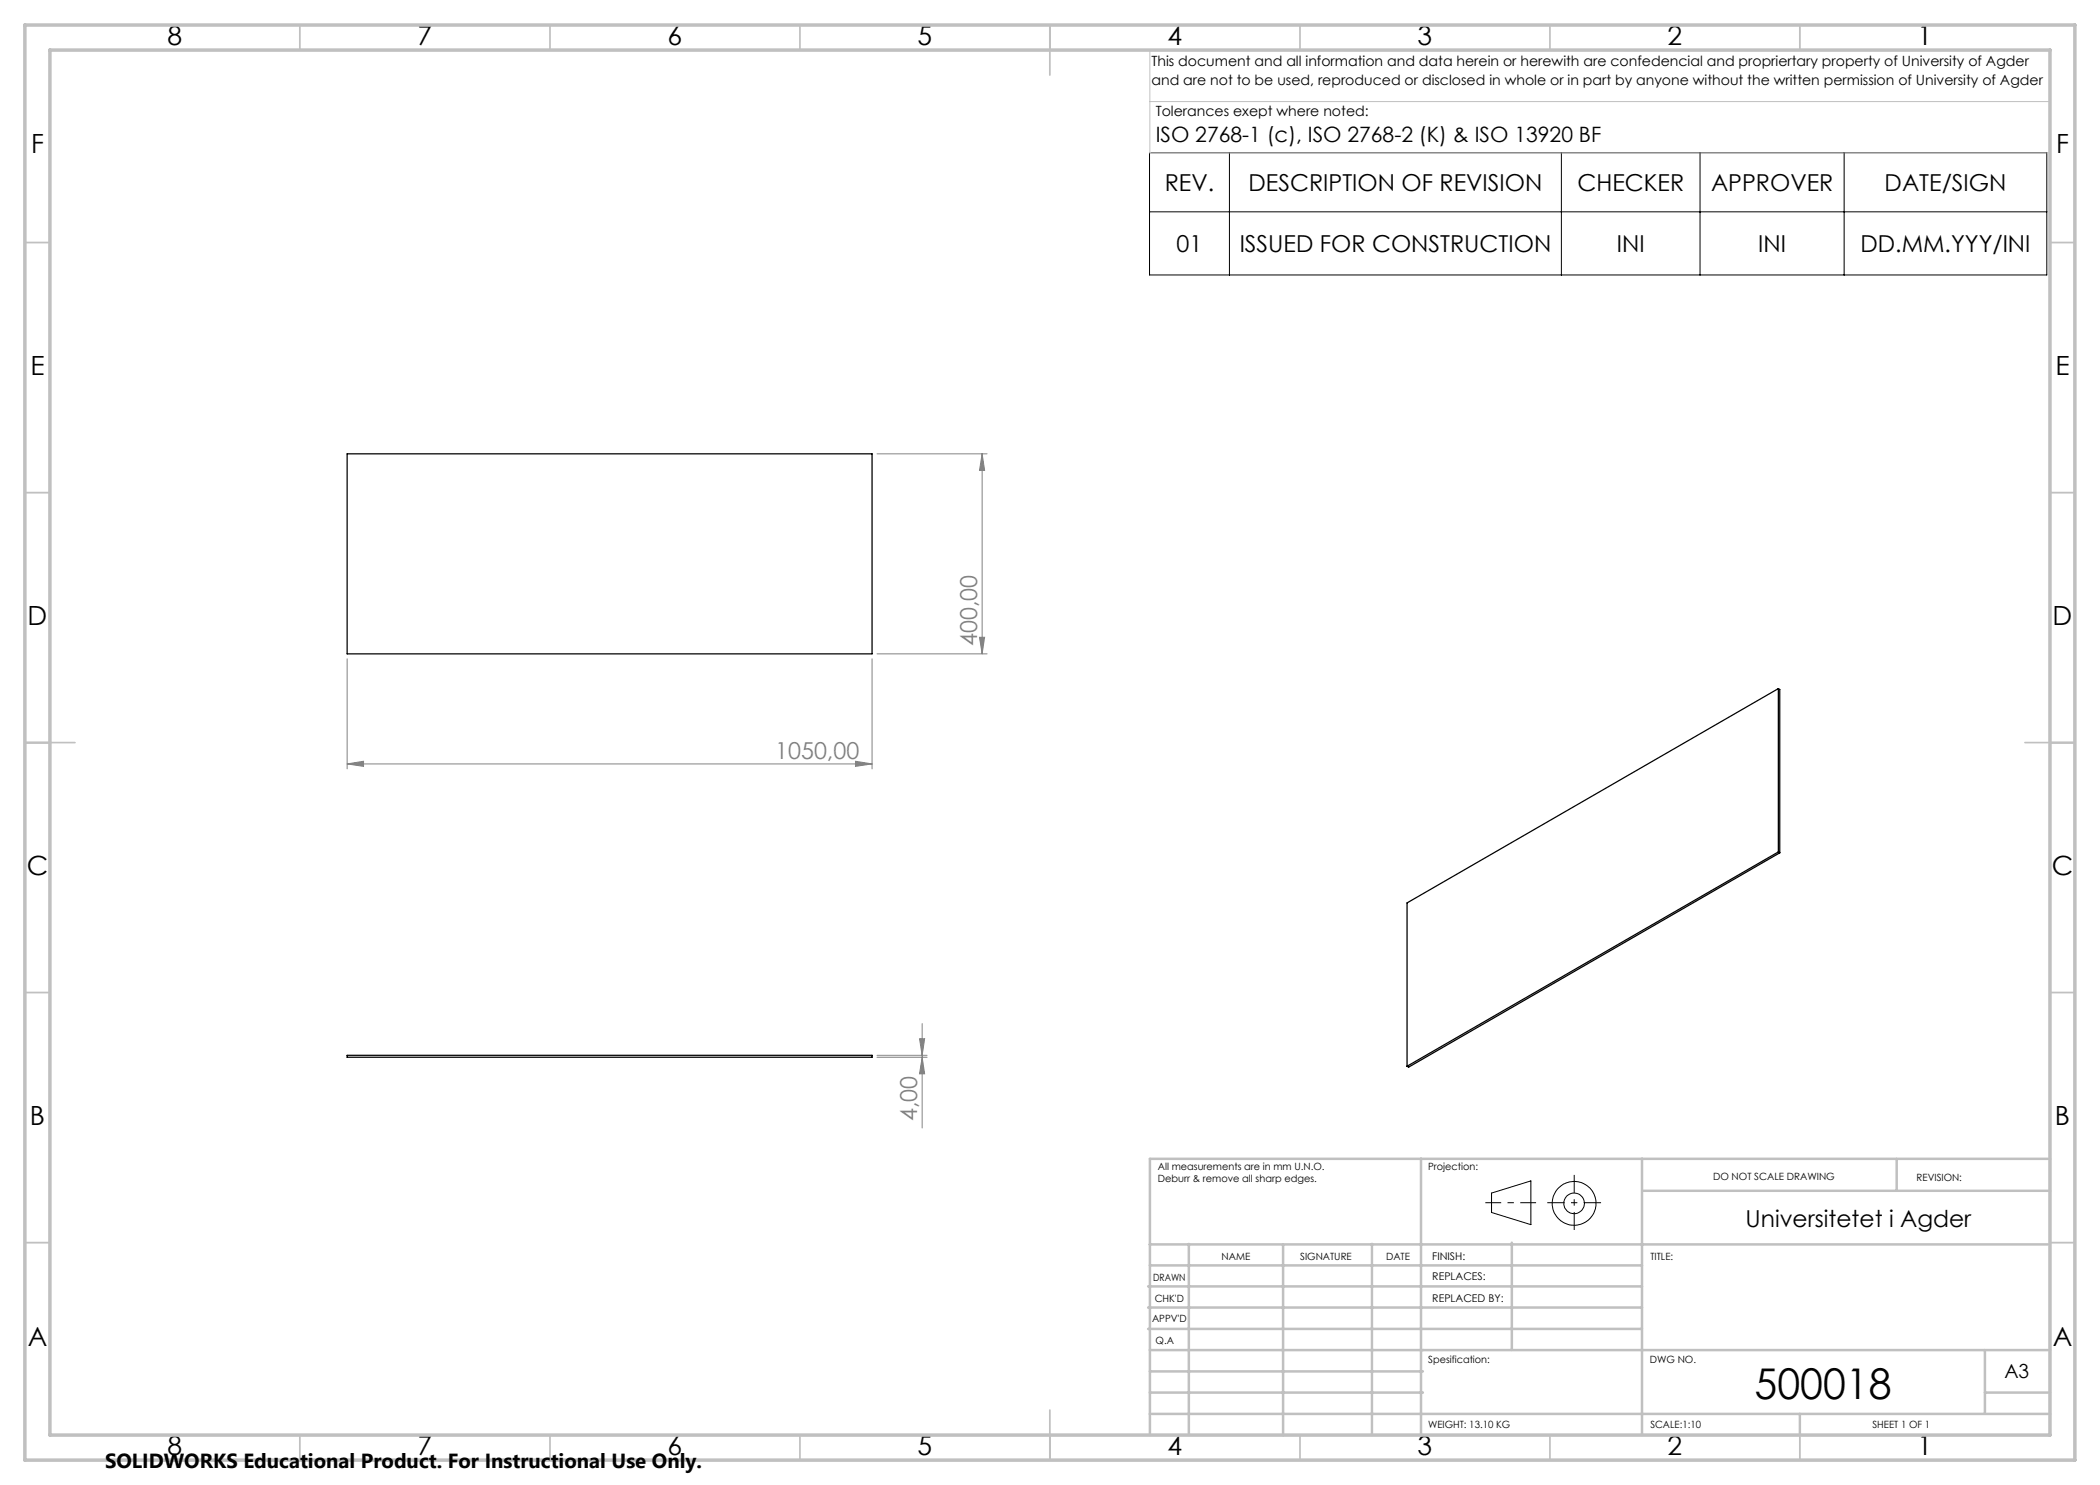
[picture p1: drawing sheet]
<svg xmlns="http://www.w3.org/2000/svg" width="420mm" height="297mm" viewBox="0 0 420 297" stroke-linecap="round" stroke-linejoin="round" font-family="sans-serif">
<path d="M69.4 90.8h105v40h-105zM355.7 137.7v32.7M355.7 137.7l.3 .2v32.7M355.7 137.7l-74.3 42.9v32.7M355.7 170.4l.3 .2M355.7 170.4l-74.3 42.9M356 170.6l-74.3 42.8-.3-.1M69.4 211.1h105v.4h-105z" fill="none" stroke="#000" stroke-width=".25"/>
<g fill="none" stroke="#808080" stroke-width=".2">
<path d="M175.4 90.8h22M196.4 90.8l.5 3.3h-1zM196.4 90.8v40M69.4 131.8v22M174.4 131.8v22M175.4 130.8h22M195.9 127.5h1l-.5 3.3zM69.4 152.8l3.3-.5v1zM69.4 152.8h105M171.1 152.3l3.3 .5-3.3 .5zM175.4 211.1h10M175.4 211.5h10"/>
<path d="M183.9 207.7h1l-.5 3.4zM184.4 211.5l.5 3.3h-1zM184.4 204.7v20.9"/>
</g>
<g fill="none" stroke="#000" stroke-width=".2">
<path d="M229.9 30.5h179.5v24.5h-179.5zM245.9 30.5v24.5M312.3 30.5v24.5M340 30.5v24.5M368.8 30.5v24.5M229.9 42.4h179.5M298.3 238.6l7.9-2.4v8.7l-7.9-2.4z"/>
<circle cx="314.8" cy="240.7" r="2.07"/>
<circle cx="314.8" cy="240.7" r="4.4"/>
</g>
<path d="M297.1 240.5h10.1" fill="none" stroke="#000" stroke-width=".2" stroke-dasharray="15.2 1.3 1.3 1.3" stroke-dashoffset="12.1" stroke-linecap="butt"/>
<path d="M314.8 235v11" fill="none" stroke="#000" stroke-width=".2" stroke-dasharray="15.2 1.3 1.3 1.3" stroke-dashoffset="11.6" stroke-linecap="butt"/>
<path d="M309.5 240.5h10.7" fill="none" stroke="#000" stroke-width=".2" stroke-dasharray="15.2 1.3 1.3 1.3" stroke-dashoffset="11.8" stroke-linecap="butt"/>
<path d="M230 10v20.6h180M230.5 10h179.5v33M230 20.3h180" fill="none" stroke="#c0c0c0" stroke-width=".2"/>
<g fill="none" stroke="#c0c0c0" stroke-width=".35">
<path d="M60 5v5M110 5v5M160 5v5M210 5v10M260 5v5M310 5v5M360 5v5M5 48.5h5M410 48.5h5M5 98.5h5M410 98.5h5M5 148.5h10"/>
<path d="M405 148.5h10M5 198.5h5M410 198.5h5M5 248.5h5M410 248.5h5M60 287v5M110 287v5M160 287v5M210 282v10M260 287v5M310 287v5M360 287v5"/>
</g>
<g fill="none" stroke="#c0c0c0" stroke-width=".5">
<path d="M284.2 231.8v55.2M328.4 231.8v55.2M328.8 238.2h81.2M379.3 231.8v6.4M410 231.8h-180v55.2M229.6 257.3h98.8M230 248.9h179.6M230 253.1h98.4M237.8 248.8v38.2M256.6 248.9v38.2M274.4 248.8v38.2M302.4 248.5v21.5"/>
<path d="M229.6 265.8h98.8M229.6 261.5h98.8M230 278.5h54.6M230 274.3h54.6M230 270h180M397 278.5h13M397 270v12.8M230 282.8h180M360 282.8v4.2"/>
</g>
<path d="M5 5h410v287h-410zM10 10h400v277h-400z" fill="none" stroke="#c0c0c0" stroke-width=".7"/>
<g fill="#808080">
<path d="M69.4 152.8l3.3-.5v1zM171.1 152.3l3.3 .5-3.3 .5z"/>
<path d="M195.9 127.5h1l-.5 3.3zM196.4 90.8l.5 3.3h-1z"/>
<path d="M183.9 207.7h1l-.5 3.4zM184.4 211.5l.5 3.3h-1z"/>
</g>
<text font-size="8.5" x="350.9" y="279.7">500018</text>
<g font-size="5.3">
<text x="33.5" y="8.9">8</text>
<text x="83.5" y="8.9">7</text>
<text x="133.5" y="8.9">6</text>
<text x="183.5" y="8.9">5</text>
<text x="233.5" y="8.9">4</text>
<text x="283.5" y="8.9">3</text>
<text x="333.5" y="8.9">2</text>
<text x="383.5" y="8.9">1</text>
<text x="6.2" y="30.7">F</text>
<text x="411.2" y="30.7">F</text>
<text x="6.1" y="74.9">E</text>
<text x="411.1" y="74.9">E</text>
<text x="5.5" y="124.9">D</text>
<text x="410.5" y="124.9">D</text>
<text x="5.3" y="174.9">C</text>
<text x="410.3" y="174.9">C</text>
<text x="6" y="224.9">B</text>
<text x="411" y="224.9">B</text>
<text x="5.5" y="269.2">A</text>
<text x="410.5" y="269.2">A</text>
<text x="33.5" y="290.9">8</text>
<text x="83.5" y="290.9">7</text>
<text x="133.5" y="290.9">6</text>
<text x="183.5" y="290.9">5</text>
<text x="233.5" y="290.9">4</text>
<text x="283.5" y="290.9">3</text>
<text x="333.5" y="290.9">2</text>
<text x="383.5" y="290.9">1</text>
</g>
<g font-size="4.7">
<text x="233" y="38.1">REV.</text>
<text x="249.7" y="38.1">DESCRIPTION OF REVISION</text>
<text x="315.5" y="38.1">CHECKER</text>
<text x="342.2" y="38.1">APPROVER</text>
<text x="376.9" y="38.1">DATE/SIGN</text>
<text x="235.3" y="50.3">01</text>
<text x="247.9" y="50.3">ISSUED FOR CONSTRUCTION</text>
<text x="323.4" y="50.3">INI</text>
<text x="351.7" y="50.3">INI</text>
<text x="372.1" y="50.3">DD.MM.YYY/INI</text>
<text x="349.1" y="245.3">Universitetet i Agder</text>
</g>
<g font-size="4.7" fill="#808080">
<text x="195.4" y="129.2" transform="rotate(-90 195.4 129.2)">400,00</text>
<text x="155" y="151.7">1050,00</text>
<text x="183.4" y="224.3" transform="rotate(-90 183.4 224.3)">4,00</text>
</g>
<text font-size="4.2" x="231.1" y="28.5">ISO 2768-1 (c), ISO 2768-2 (K) &amp; ISO 13920 BF</text>
<text font-size="4.1" x="21" y="293.7">SOLIDWORKS Educational Product. For Instructional Use Only.</text>
<text font-size="3.9" x="400.9" y="275.5">A3</text>
<g font-size="2.8">
<text x="230.3" y="13.1">This document and all information and data herein or herewith are confedencial and propriertary property of University of Agder</text>
<text x="230.3" y="16.9">and are not to be used, reproduced or disclosed in whole or in part by anyone without the written permission of University of Agder</text>
<text x="231.1" y="23.1">Tolerances exept where noted:</text>
</g>
<g font-size="2.1">
<text x="286.4" y="251.9">FINISH:</text>
<text x="286.5" y="256">REPLACES:</text>
<text x="286.5" y="260.4">REPLACED BY:</text>
</g>
<g font-size="2">
<text x="231.6" y="234">All measurements are in mm U.N.O.</text>
<text x="285.6" y="234">Projection:</text>
<text x="231.6" y="236.5">Deburr &amp; remove all sharp edges.</text>
<text x="342.6" y="236">DO NOT SCALE DRAWING</text>
<text x="383.3" y="236.2">REVISION:</text>
<text x="244.3" y="252">NAME</text>
<text x="260" y="251.9">SIGNATURE</text>
<text x="277.2" y="251.9">DATE</text>
<text x="330.1" y="251.9">TITLE:</text>
<text x="230.6" y="256.1">DRAWN</text>
<text x="230.9" y="260.3">CHK'D</text>
<text x="230.4" y="264.4">APPV'D</text>
<text x="231.1" y="268.8">Q.A</text>
<text x="285.6" y="272.5">Spesification:</text>
<text x="330" y="272.5">DWG NO.</text>
<text x="285.6" y="285.5">WEIGHT: 13.10 KG</text>
<text x="330.1" y="285.6">SCALE:1:10</text>
<text x="374.5" y="285.6">SHEET 1 OF 1</text>
</g>
</svg>
